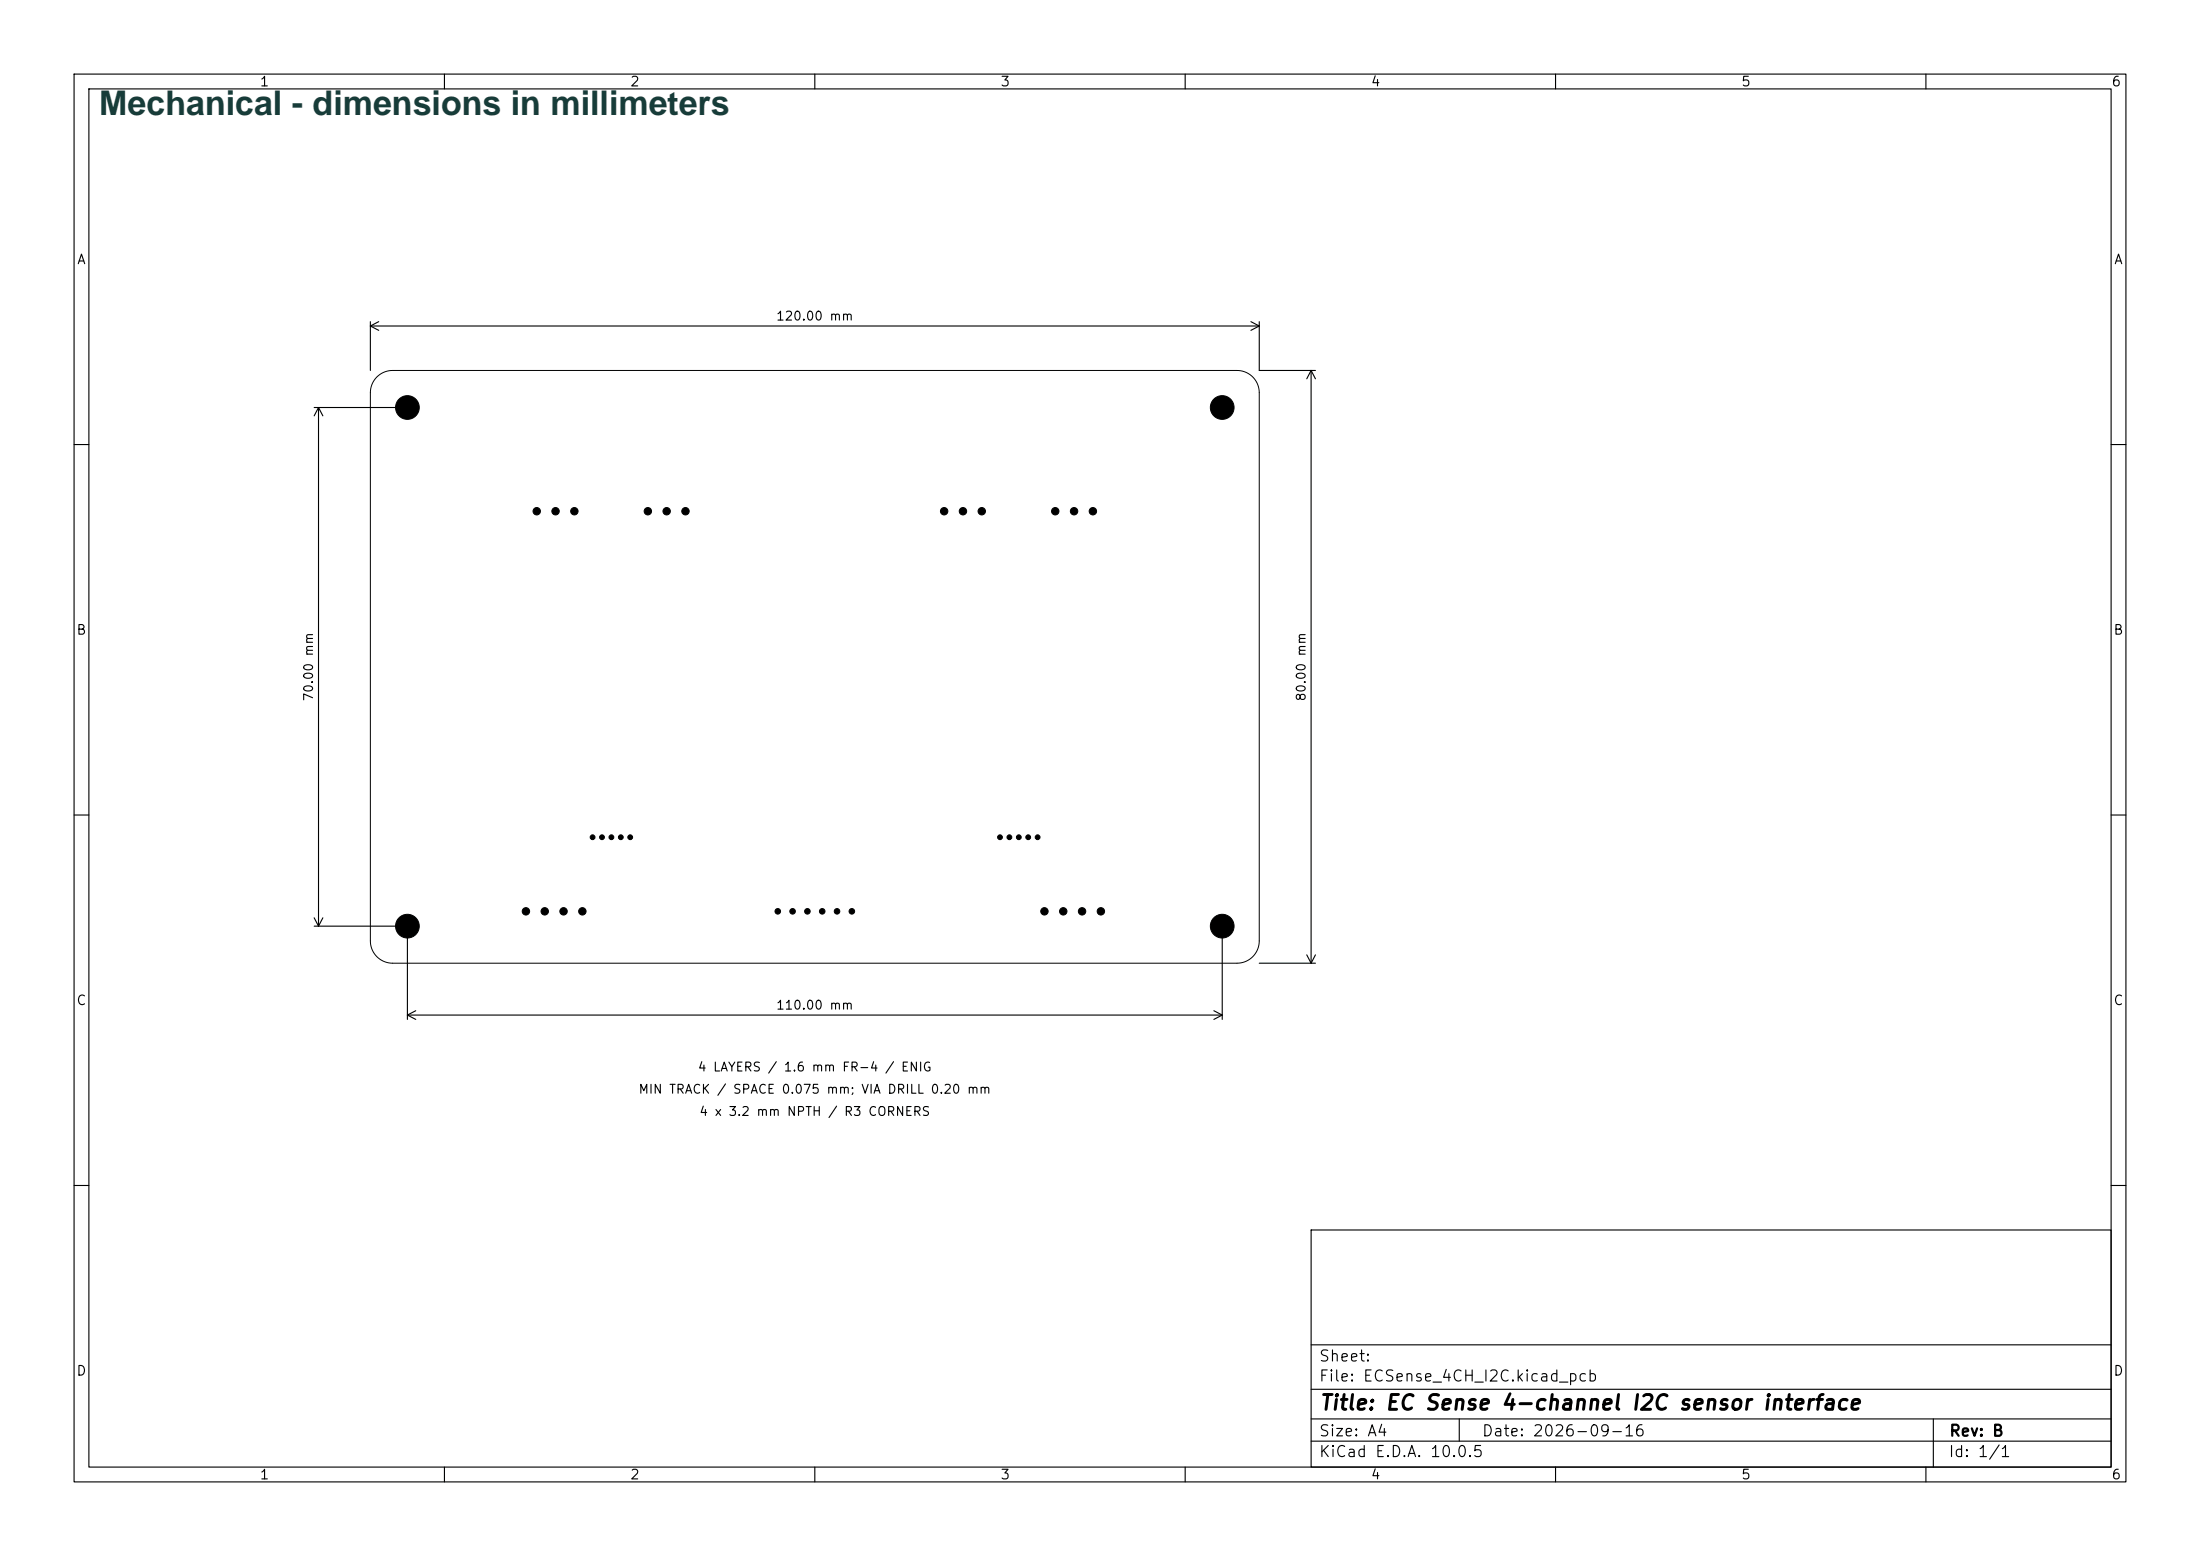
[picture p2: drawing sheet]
<svg xmlns="http://www.w3.org/2000/svg" width="297mm" height="210mm" viewBox="0 0 297 210" stroke-linecap="round" stroke-linejoin="round" font-family="sans-serif">
<g fill="none" stroke="#000" stroke-width=".15">
<path d="M10 10h277v190h-277zM12 12h273v186h-273zM60 10v2M110 10v2M160 10v2M210 10v2M260 10v2M42.4 55h12.6M43 55v70M43 55l.6 1.1M43 55l-.6 1.1M50 43.4v6.6"/>
<path d="M50 44h120M50 44l1.1 .6M51.1 43.4l-1.1 .6M168.9 43.4l1.1 .6M170 43.4v6.6h7.6M170 44l-1.1 .6M177 50v80M177 50l.6 1.1M177 50l-.6 1.1M10 60h2M285 60h2M10 110h2"/>
<path d="M285 110h2M42.4 125h12.6v12.6M42.4 123.9l.6 1.1M43.6 123.9l-.6 1.1M55 137h110M55 137l1.1 .6M56.1 136.4l-1.1 .6M163.9 136.4l1.1 .6M165 125v12.6M165 137l-1.1 .6M170 130h7.6M176.4 128.9l.6 1.1"/>
<path d="M177.6 128.9l-.6 1.1M10 160h2M177 166h108v32h-108zM285 160h2M60 198v2M110 198v2M160 198v2M177 194.5h108M177 191.5h108M177 187.5h108M177 181.5h108M197 191.5v3"/>
<path d="M210 198v2M260 198v2M261 191.5v6.5"/>
</g>
<path d="M50.9 50.9a3 3 0 0 1 2.1-.9h114a3 3 0 0 1 3 3v74a3 3 0 0 1-3 3h-114a3 3 0 0 1-3-3v-74a3 3 0 0 1 .9-2.1z" fill="none" stroke="#000" stroke-width=".14"/>
<g fill="#000" stroke="#000" stroke-width=".14">
<circle cx="55" cy="55" r="1.6"/>
<circle cx="165" cy="55" r="1.6"/>
<circle cx="72.5" cy="69" r=".5"/>
<circle cx="75" cy="69" r=".5"/>
<circle cx="77.5" cy="69" r=".5"/>
<circle cx="87.5" cy="69" r=".5"/>
<circle cx="90" cy="69" r=".5"/>
<circle cx="92.5" cy="69" r=".5"/>
<circle cx="127.5" cy="69" r=".5"/>
<circle cx="130" cy="69" r=".5"/>
<circle cx="132.5" cy="69" r=".5"/>
<circle cx="142.5" cy="69" r=".5"/>
<circle cx="145" cy="69" r=".5"/>
<circle cx="147.5" cy="69" r=".5"/>
<circle cx="80" cy="113" r=".33"/>
<circle cx="81.3" cy="113" r=".33"/>
<circle cx="82.5" cy="113" r=".33"/>
<circle cx="83.8" cy="113" r=".33"/>
<circle cx="85.1" cy="113" r=".33"/>
<circle cx="135" cy="113" r=".32"/>
<circle cx="136.3" cy="113" r=".32"/>
<circle cx="137.5" cy="113" r=".32"/>
<circle cx="138.8" cy="113" r=".32"/>
<circle cx="140.1" cy="113" r=".32"/>
<circle cx="55" cy="125" r="1.6"/>
<circle cx="71" cy="123" r=".5"/>
<circle cx="73.5" cy="123" r=".5"/>
<circle cx="76.1" cy="123" r=".5"/>
<circle cx="78.6" cy="123" r=".5"/>
<circle cx="105" cy="123" r=".37"/>
<circle cx="107" cy="123" r=".37"/>
<circle cx="109" cy="123" r=".37"/>
<circle cx="111" cy="123" r=".38"/>
<circle cx="113" cy="123" r=".37"/>
<circle cx="115" cy="123" r=".37"/>
<circle cx="141" cy="123" r=".5"/>
<circle cx="143.5" cy="123" r=".5"/>
<circle cx="146.1" cy="123" r=".5"/>
<circle cx="148.6" cy="123" r=".5"/>
<circle cx="165" cy="125" r="1.6"/>
</g>
<text font-size="4.6" fill="#173c39" x="13.4" y="15.5">Mechanical - dimensions in millimeters</text>
<text font-size="2" x="178" y="190.8">Title: EC Sense 4-channel I2C sensor interface</text>
<g font-size="1.5">
<text x="178" y="184.1">Sheet:</text>
<text x="178" y="186.8">File: ECSense_4CH_I2C.kicad_pcb</text>
<text x="178" y="197">KiCad E.D.A. 10.0.5</text>
<text x="178" y="194.2">Size: A4</text>
<text x="200" y="194.2">Date: 2026-09-16</text>
<text x="263" y="197">Id: 1/1</text>
<text x="263" y="194.2">Rev: B</text>
</g>
<g font-size="1.3">
<text x="35" y="12">1</text>
<text x="85" y="12">2</text>
<text x="135" y="12">3</text>
<text x="185" y="12">4</text>
<text x="235" y="12">5</text>
<text x="285" y="12">6</text>
<text x="10.3" y="36">A</text>
<text x="285.3" y="36">A</text>
<text x="10.2" y="86">B</text>
<text x="285.2" y="86">B</text>
<text x="10.2" y="136">C</text>
<text x="285.2" y="136">C</text>
<text x="10.2" y="186">D</text>
<text x="285.2" y="186">D</text>
<text x="35" y="200">1</text>
<text x="85" y="200">2</text>
<text x="135" y="200">3</text>
<text x="185" y="200">4</text>
<text x="235" y="200">5</text>
<text x="285" y="200">6</text>
</g>
<g font-size="1.2">
<text x="104.7" y="43.6">120.00 mm</text>
<text x="42.6" y="94.7" transform="rotate(-90 42.6 94.7)">70.00 mm</text>
<text x="176.6" y="94.7" transform="rotate(-90 176.6 94.7)">80.00 mm</text>
<text x="104.7" y="136.6">110.00 mm</text>
<text x="86.1" y="147.9">MIN TRACK / SPACE 0.075 mm; VIA DRILL 0.20 mm</text>
<text x="94.1" y="144.9">4 LAYERS / 1.6 mm FR-4 / ENIG</text>
<text x="94.3" y="150.9">4 x 3.2 mm NPTH / R3 CORNERS</text>
</g>
</svg>
